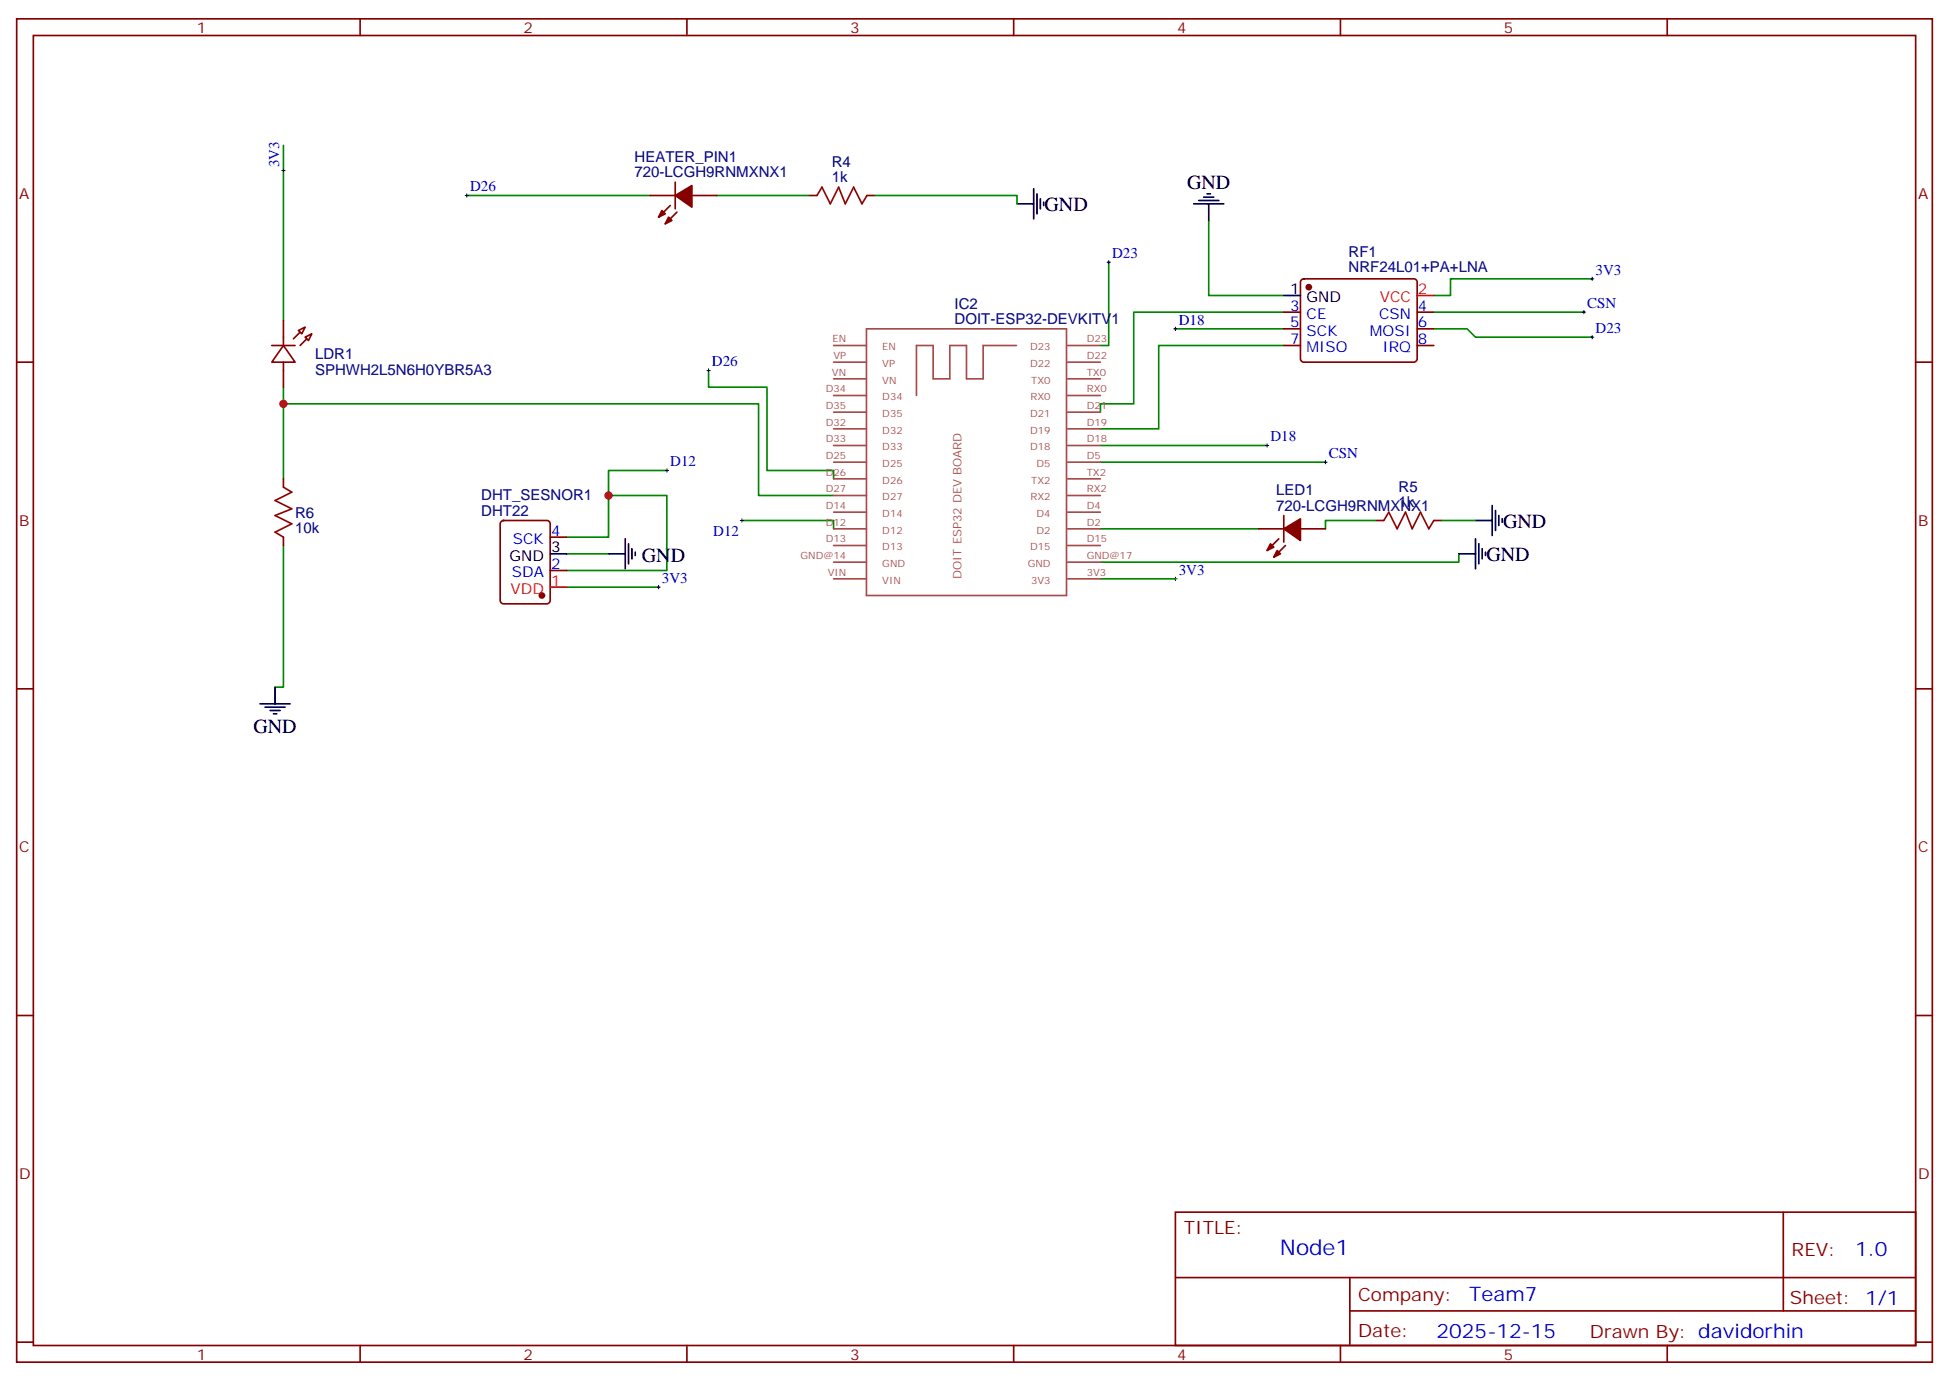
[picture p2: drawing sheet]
<svg xmlns="http://www.w3.org/2000/svg" width="412mm" height="292mm" viewBox="0 0 412 292" stroke-linecap="round" stroke-linejoin="round" font-family="sans-serif">
<g fill="none" stroke="#870000" stroke-width=".35">
<path d="M3.5 4h405.4v284.3h-405.4zM7.1 7.5h398.2v277.3h-398.2zM76.2 4v3.5M145.3 4v3.5M214.5 4v3.5M283.6 4v3.5M352.8 4v3.5M142.9 38.6v5.6M137.6 41.4h5.3M141.8 43.5l-2.5 2.5M143.2 44.9l-2.4 2.5M146.4 41.4h5.3"/>
<path d="M171.1 41.4h1.8M183.4 41.4h1.8M275.4 59.2l.5-.2h23.3a.71 .71 0 0 1 .7 .7v16.3a.76 .76 0 0 1-.7 .7h-23.3a.76 .76 0 0 1-.7-.7v-16.3zM3.5 76.7h3.6M57.5 73.1h4.9M60 73.1l2.4 3.6h-4.9zM60 67.8v5.3M60 76.7v5.3M63.1 70l1.5-.7-.7 1.4zM64.6 71.4l1.4-.7-.7 1.4zM271.6 73.1h3.6M271.6 66.1h3.6"/>
<path d="M271.6 69.6h3.6M299.9 73.1h3.5M299.9 66.1h3.5M299.9 69.6h3.5M405.3 76.7h3.6M60 101.4v1.7M60 113.7v1.8M106.1 110.4l.4-.2h9.2a.71 .71 0 0 1 .7 .7v16.2a.76 .76 0 0 1-.7 .7h-9.2a.76 .76 0 0 1-.7-.7v-16.2zM116.4 113.7h3.5M266.3 111.9h5.3M270.6 114.1l-2.5 2.4M271.6 109.1v5.7"/>
<path d="M272 115.5l-2.5 2.4M275.2 111.9h5.3M291 110.2h1.8M303.4 110.2h1.8M116.4 120.8h3.5M3.5 145.8h3.6M405.3 145.8h3.6M3.5 214.9h3.6M405.3 214.9h3.6M248.7 256.6h156.6v28.2h-156.6zM377.3 256.6v20.9M248.7 270.4h156.5"/>
<path d="M285.6 277.5h119.6M285.6 270.4v14.1M3.5 284.1h3.6M76.2 284.8v3.5M145.3 284.8v3.5M214.5 284.8v3.5M283.6 284.8v3.5M352.8 284.8v3.5M405.3 284.1h3.6"/>
</g>
<g fill="none" stroke="#008700" stroke-width=".35">
<path d="M60 30.8v37M98.8 41.4h38.8M151.7 41.4h19.4M185.2 41.4h30v1.7M234.6 55.5v17.6h-1.8M255.8 46.7v15.8h15.8M336.9 59h-30v3.5h-3.5M149.9 78.4v3.6h12.4v17.6h14.1v1.8M248.7 69.6h22.9M271.6 73.1h-26.4v17.7h-12.4M271.6 66.1h-31.7v19.4h-7.1v1.7M303.4 69.6h7l1.8 1.8h24.7"/>
<path d="M303.4 66.1h31.7M60 85.5h100.5v19.4h15.9M60 82v19.4M141.1 99.6h-12.3v14.1h-8.9M232.8 94.3h35.3M232.8 97.8h47.7M60 115.5v30h-1.8M119.9 117.2h8.9M128.8 104.9h12.3v15.9h-21.2M157 110.2h19.4v1.7M232.8 111.9h33.5M291 110.2h-10.5v1.7"/>
<path d="M305.2 110.2h7M308.7 117.2v1.8h-75.9M119.9 124.3h19.4M232.8 122.5h15.9"/>
</g>
<g fill="none" stroke="#000" stroke-width=".21">
<path d="M59.6 36.1h.7M60 35.7v.7M98.4 41.4h.7M98.8 41v.7M234.2 55.5h.7M234.6 55.1v.7M336.5 59h.8M336.9 58.7v.7M149.6 78.4h.7M149.9 78.1v.7M248.4 69.6h.7M248.7 69.3v.7"/>
<path d="M334.8 66.1h.7M335.1 65.7v.7M336.5 71.4h.8M336.9 71v.7M140.8 99.6h.7M141.1 99.2v.7M267.8 94.3h.7M268.1 93.9v.8M280.1 97.8h.7M280.5 97.5v.7M156.6 110.2h.7M157 109.8v.7"/>
<path d="M139 124.3h.7M139.3 123.9v.7M248.4 122.5h.7M248.7 122.2v.7"/>
</g>
<path d="M172.9 41.4l1-1.8 1.8 3.5 1.7-3.5 1.5 3.5 1.7-3.5 1.8 3.5 1-1.7M60 103.1l1.7 1.1-3.5 1.7 3.5 1.8-3.5 1.4 3.5 1.8-3.5 1.7 1.8 1.1M292.8 110.2l1.1-1.8 1.7 3.5 1.8-3.5 1.4 3.5 1.8-3.5 1.7 3.5 1.1-1.7" fill="none" stroke="#a10000" stroke-width=".35"/>
<g fill="none" stroke="#000" stroke-width=".35">
<path d="M218.7 40v6.3M215.2 43.1h3.5M219.4 41v4.3M220.1 42.1v2.1M220.8 42.8v.7M252.6 43.1h6.3M253.6 42.4h4.3M254.7 41.7h2.1M255.4 41h.7M255.8 43.1v3.6M271.6 62.5h3.6M116.4 117.2h3.5"/>
<path d="M128.8 117.2h3.5M132.3 114.1v6.3M133 115.1v4.2M133.7 116.2v2.1M134.4 116.9v.7M308.7 117.2h3.5M312.2 110.2h3.5M312.2 114.1v6.3M312.9 115.1v4.2M313.6 116.2v2.1M314.3 116.9v.7M315.7 107v6.3"/>
<path d="M316.4 108.1v4.2M317.1 109.1v2.1M317.9 109.8v.7M55 149h6.4M56.1 149.7h4.2M57.1 150.4h2.2M57.9 151.1h.7M58.2 145.5v3.5"/>
</g>
<g fill="#870000" stroke="#870000" stroke-width=".35">
<path d="M142.9 41.4l3.5-2.1v4.6z"/>
<path d="M141.5 46l.7 .7-1.4 .7z"/>
<path d="M140.1 44.6l.7 .7-1.5 .7z"/>
<path d="M271.6 111.9l3.6-2.1v4.6z"/>
<path d="M270.2 116.5l.7 .7-1.4 .7z"/>
<path d="M268.8 115.1l.7 .7-1.4 .7z"/>
<path d="M62.1 71.7l1.4-1.4z"/>
<path d="M63.5 73.1l1.4-1.4z"/>
<circle cx="114.7" cy="126" r=".53"/>
<circle cx="276.9" cy="60.8" r=".53"/>
</g>
<path d="M299.9 62.5h3.5M116.4 124.3h3.5" fill="none" stroke="#f00" stroke-width=".35"/>
<g fill="none" stroke="#a64a4a" stroke-width=".35">
<path d="M176.4 76.7h6.9M176.4 73.1h6.9M183.3 69.6h42.4v56.4h-42.4zM215.1 73.1h-7.1v7.1h-3.5v-7.1h-3.5v7.1h-3.6v-7.1h-3.5v10.6M225.9 76.7h6.9M225.9 73.1h6.9M176.4 97.8h6.9M176.4 94.3h6.9M176.4 90.8h6.9M176.4 87.2h6.9M176.4 83.7h6.9M176.4 80.2h6.9"/>
<path d="M225.9 97.8h6.9M225.9 94.3h6.9M225.9 90.8h6.9M225.9 87.2h6.9M225.9 83.7h6.9M225.9 80.2h6.9M176.4 119h6.9M176.4 115.5h6.9M176.4 111.9h6.9M176.4 108.4h6.9M176.4 104.9h6.9M176.4 101.4h6.9"/>
<path d="M225.9 119h6.9M225.9 115.5h6.9M225.9 111.9h6.9M225.9 108.4h6.9M225.9 104.9h6.9M225.9 101.4h6.9M176.4 122.5h6.9M225.9 122.5h6.9"/>
</g>
<g fill="#c00">
<circle cx="128.8" cy="104.9" r=".88"/>
<circle cx="60" cy="85.5" r=".88"/>
</g>
<text font-size="4.6" fill="#00f" x="270.8" y="265.6">Node1</text>
<g font-size="4.2">
<text x="251.2" y="40.1">GND</text>
<text x="221" y="44.7">GND</text>
<text x="318" y="111.7">GND</text>
<text x="135.8" y="119">GND</text>
<text x="314.5" y="118.8">GND</text>
<text x="53.6" y="155.1">GND</text>
</g>
<g font-size="4.2" fill="#00f">
<text x="392.5" y="265.8">1.0</text>
<text x="310.9" y="275.4">Team7</text>
<text x="304" y="283.2">2025-12-15</text>
</g>
<g font-size="3.9" fill="#800">
<text x="250.5" y="261.2">TITLE:</text>
<text x="379.1" y="265.8">REV:</text>
<text x="287.4" y="275.4">Company:</text>
<text x="378.7" y="276">Sheet: 1/1</text>
<text x="287.4" y="283">Date:</text>
<text x="336.4" y="283.1">Drawn By: davidorhin</text>
</g>
<g font-size="3.2" fill="#800">
<text x="41.6" y="7">1</text>
<text x="110.8" y="7">2</text>
<text x="179.9" y="7">3</text>
<text x="249.1" y="7">4</text>
<text x="318.2" y="7">5</text>
<text x="4.1" y="42.1">A</text>
<text x="405.9" y="42.1">A</text>
<text x="4.1" y="111.2">B</text>
<text x="405.9" y="111.2">B</text>
<text x="4.1" y="180.4">C</text>
<text x="405.9" y="180.4">C</text>
<text x="4.1" y="249.5">D</text>
<text x="405.9" y="249.5">D</text>
<text x="41.6" y="287.8">1</text>
<text x="110.8" y="287.8">2</text>
<text x="179.9" y="287.8">3</text>
<text x="249.1" y="287.8">4</text>
<text x="318.2" y="287.8">5</text>
</g>
<g font-size="3.2" fill="#00f">
<text x="59.1" y="35.4" transform="rotate(-90 59.1 35.4)">3V3</text>
<text x="99.5" y="40.5">D26</text>
<text x="235.3" y="54.6">D23</text>
<text x="337.6" y="58.1">3V3</text>
<text x="273" y="65.7">3</text>
<text x="300" y="65.7">4</text>
<text x="335.8" y="65.2">CSN</text>
<text x="249.4" y="68.7">D18</text>
<text x="273" y="69.3">5</text>
<text x="276.5" y="67.5">CE</text>
<text x="276.5" y="71">SCK</text>
<text x="289.9" y="71">MOSI</text>
<text x="291.8" y="67.5">CSN</text>
<text x="300" y="69.3">6</text>
<text x="337.6" y="70.5">D23</text>
<text x="150.6" y="77.5">D26</text>
<text x="273" y="72.8">7</text>
<text x="276.5" y="74.5">MISO</text>
<text x="292.5" y="74.5">IRQ</text>
<text x="300" y="72.8">8</text>
<text x="268.8" y="93.4">D18</text>
<text x="141.8" y="98.7">D12</text>
<text x="281.2" y="96.9">CSN</text>
<text x="116.6" y="113.3">4</text>
<text x="150.9" y="113.4">D12</text>
<text x="108.5" y="115.1">SCK</text>
<text x="108.3" y="122.2">SDA</text>
<text x="116.6" y="120.4">2</text>
<text x="140.1" y="123.4">3V3</text>
<text x="249.4" y="121.6">3V3</text>
</g>
<g font-size="3.2" fill="#000080">
<text x="134.3" y="34.3">HEATER_PIN1</text>
<text x="176" y="35.3">R4</text>
<text x="134.3" y="37.5">720-LCGH9RNMXNX1</text>
<text x="176" y="38.6">1k</text>
<text x="285.4" y="57.7">NRF24L01+PA+LNA</text>
<text x="285.4" y="54.4">RF1</text>
<text x="202" y="65.3">IC2</text>
<text x="202" y="68.5">DOIT-ESP32-DEVKITV1</text>
<text x="66.7" y="76.1">LDR1</text>
<text x="66.7" y="79.3">SPHWH2L5N6H0YBR5A3</text>
<text x="101.8" y="105.9">DHT_SESNOR1</text>
<text x="270" y="104.8">LED1</text>
<text x="295.9" y="107.4">1k</text>
<text x="295.9" y="104.1">R5</text>
<text x="62.4" y="112.8">10k</text>
<text x="62.4" y="109.6">R6</text>
<text x="101.8" y="109.1">DHT22</text>
<text x="270" y="108.1">720-LCGH9RNMXNX1</text>
</g>
<g font-size="3.2">
<text x="273" y="62.2">1</text>
<text x="276.5" y="64">GND</text>
<text x="107.8" y="118.6">GND</text>
<text x="116.6" y="116.9">3</text>
</g>
<g font-size="3.2" fill="#f00">
<text x="292" y="64">VCC</text>
<text x="300" y="62.2">2</text>
<text x="108.1" y="125.7">VDD</text>
<text x="116.6" y="123.9">1</text>
</g>
<text font-size="2.5" fill="#a54b4b" x="203.4" y="122.5" transform="rotate(-90 203.4 122.5)">DOIT ESP32 DEV BOARD</text>
<g font-size="2.1" fill="#a54b4b">
<text x="176.1" y="72.4">EN</text>
<text x="176.3" y="76">VP</text>
<text x="186.7" y="77.7">VP</text>
<text x="186.7" y="74.2">EN</text>
<text x="218" y="74.2">D23</text>
<text x="218" y="77.7">D22</text>
<text x="229.9" y="72.4">D23</text>
<text x="229.9" y="76">D22</text>
<text x="174.7" y="83">D34</text>
<text x="176" y="79.5">VN</text>
<text x="186.7" y="81.2">VN</text>
<text x="218.2" y="81.2">TX0</text>
<text x="229.9" y="79.5">TX0</text>
<text x="229.9" y="83">RX0</text>
<text x="174.7" y="86.5">D35</text>
<text x="186.7" y="88.3">D35</text>
<text x="186.7" y="84.8">D34</text>
<text x="218" y="88.3">D21</text>
<text x="218" y="84.8">RX0</text>
<text x="229.9" y="86.5">D21</text>
<text x="174.7" y="93.6">D33</text>
<text x="174.7" y="90.1">D32</text>
<text x="186.7" y="95.3">D33</text>
<text x="186.7" y="91.8">D32</text>
<text x="218" y="91.8">D19</text>
<text x="218" y="95.3">D18</text>
<text x="229.9" y="90.1">D19</text>
<text x="229.9" y="93.6">D18</text>
<text x="174.7" y="100.7">D26</text>
<text x="174.7" y="97.1">D25</text>
<text x="186.7" y="98.9">D25</text>
<text x="219.3" y="98.9">D5</text>
<text x="229.9" y="100.7">TX2</text>
<text x="229.9" y="97.1">D5</text>
<text x="174.7" y="107.7">D14</text>
<text x="174.7" y="104.2">D27</text>
<text x="186.7" y="105.9">D27</text>
<text x="186.7" y="102.4">D26</text>
<text x="218" y="105.9">RX2</text>
<text x="218.2" y="102.4">TX2</text>
<text x="229.9" y="104.2">RX2</text>
<text x="229.9" y="107.7">D4</text>
<text x="174.7" y="111.2">D12</text>
<text x="186.7" y="113">D12</text>
<text x="186.7" y="109.4">D14</text>
<text x="219.3" y="109.4">D4</text>
<text x="219.3" y="113">D2</text>
<text x="229.9" y="111.2">D2</text>
<text x="169.4" y="118.3">GND@14</text>
<text x="174.7" y="114.8">D13</text>
<text x="186.7" y="116.5">D13</text>
<text x="218" y="116.5">D15</text>
<text x="229.9" y="114.8">D15</text>
<text x="229.9" y="118.3">GND@17</text>
<text x="175.1" y="121.8">VIN</text>
<text x="186.7" y="123.6">VIN</text>
<text x="186.7" y="120">GND</text>
<text x="217.5" y="120">GND</text>
<text x="218.2" y="123.6">3V3</text>
<text x="229.9" y="121.8">3V3</text>
</g>
</svg>
